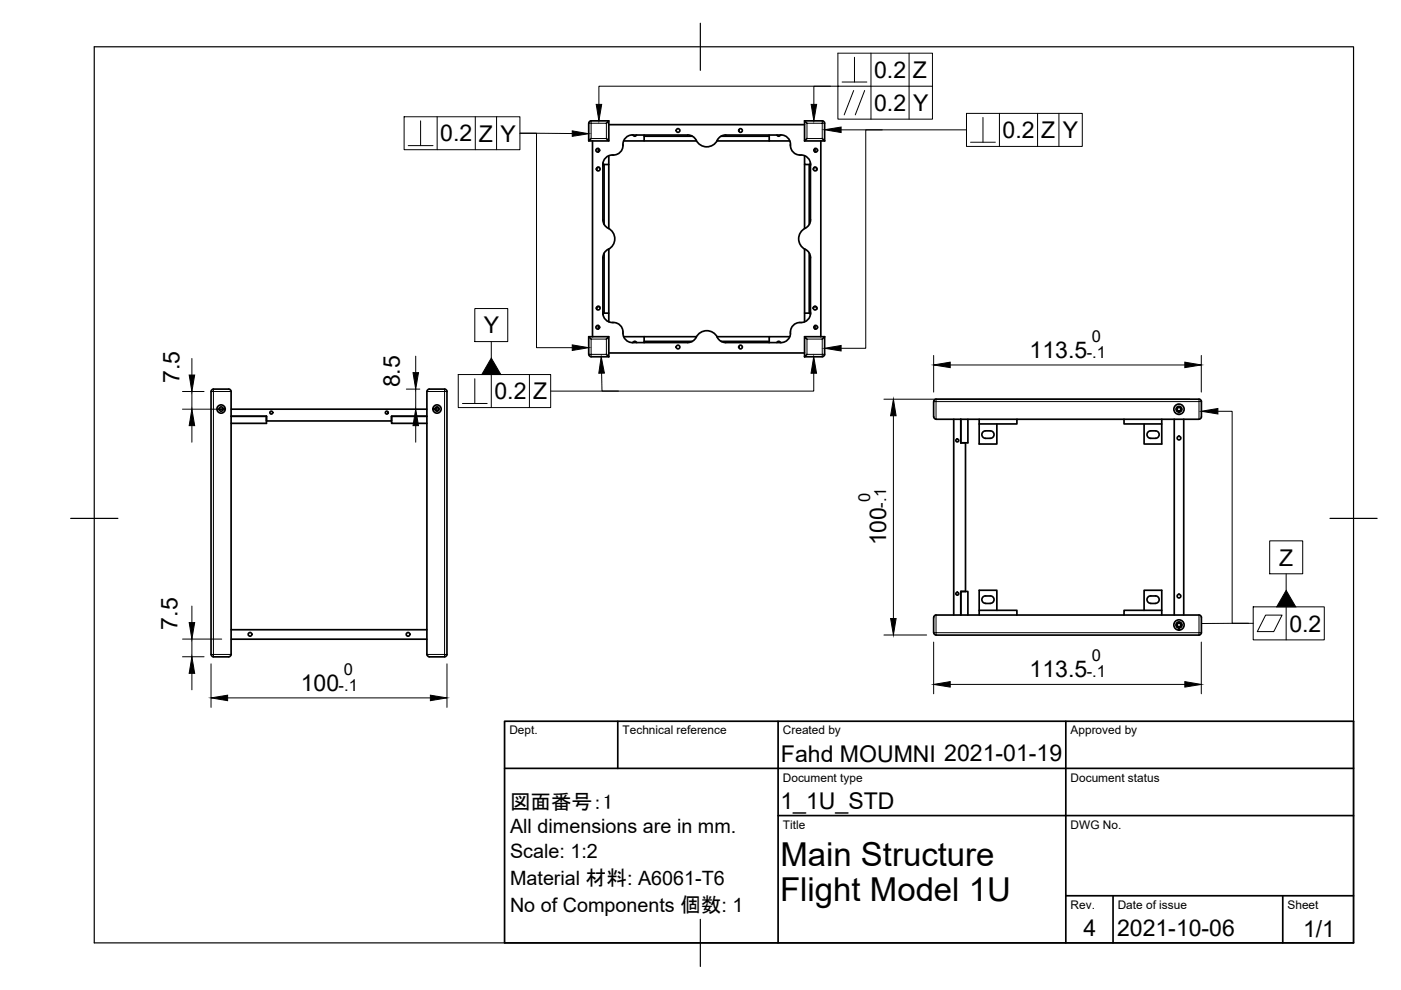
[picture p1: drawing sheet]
<svg xmlns="http://www.w3.org/2000/svg" width="297mm" height="210mm" viewBox="0 0 297 210" stroke-linecap="round" stroke-linejoin="round" font-family="sans-serif">
<!-- layer: Visible -->
<g fill="none" stroke="#000" stroke-width=".36">
<path d="M124.8 29.9h4.3M125.3 25.6h3.8v4.3l-.5-.5M125.3 25.6l-.4 .3-.1 .2v3.8l.5-.5M125.6 29.9v41.5M126.9 31.5v.8M127.1 35.5a.39 .39 0 0 0-.5 .1 .39 .39 0 0 0 0 .6M127.8 34.9v11.7a2.25 2.25 0 0 0 1.6 2 2.51 2.51 0 0 1-.4 4.3M127.8 34.6v.5M128.1 34.9v12.7M129.1 33v1.9h-1.3M129.1 25.6l-.5 .5M129.1 34.9v13.6"/>
<path d="M129.1 26.4h41.5M134.1 28.6h11.7a2.25 2.25 0 0 1 2 1.5 2.57 2.57 0 0 0 4.5-.8 1.89 1.89 0 0 1 1.6-.7h11.7a2 2 0 0 1 2 2.3 2.04 2.04 0 0 0 2 2M134.1 28.6a2.02 2.02 0 0 0-2 2.3 2.05 2.05 0 0 1-2.3 2 1.96 1.96 0 0 0-2 2M134.2 28.6l.4 .3 .4-.3M136.6 28.6v1.3h-4.4M136.6 29.9h11.1M136.6 28.9h10.2M152 29.9h15.4M152.9 28.9h10.2M163.1 28.6v1.3M164.7 28.6l.4 .3 .4-.3M169.6 32.9a1.99 1.99 0 0 1 2.3 2l-.1 11.7a2.19 2.19 0 0 1-1.5 2 2.51 2.51 0 0 0 .4 4.3"/>
<path d="M170.6 33v1.9h1.2M170.6 25.6l.5 .5M170.6 25.6h3.7l.5 .3v4M170.6 29.9h4.2M170.6 25.6v4.3M170.6 34.9v13.6M171.1 29.4l-.5 .5M171.6 34.9v12.7M171.8 34.6v.5M172.6 35.6a.39 .39 0 0 1 .5 0 .39 .39 0 0 1 0 .5M172.8 31.5v.8M174 29.9v41.5"/>
<path d="M174.3 29.4l.5 .5M128.1 53.7v12.7M128.9 52.9a2 2 0 0 0-1.1 1.8v11.7h1.3v1.8M129.1 52.8v13.6M170.6 52.8v13.6M170.7 52.9a2 2 0 0 1 1.2 1.8l-.1 11.7M171.6 53.7v12.7M124.8 75.1v-3.7h4.3v4.2M124.8 71.4l.5 .5M124.8 75.1l.1 .3 .4 .2M125.3 75.6h3.8M126.9 69v.8"/>
<path d="M127.1 65.1a.39 .39 0 0 0-.5 0 .39 .39 0 0 0 0 .5M127.8 66.1v.6M127.8 66.4a2.02 2.02 0 0 0 2.3 2 2.02 2.02 0 0 1 2 2.2 2 2 0 0 0 2 2M128.6 75.1l.5 .5M129.1 71.4l-.5 .5M129.1 74.8h41.5M132.2 71.4h15.5M134.2 72.6l.4-.2 .4 .2M136.6 72.4h10.2M136.6 71.4v1.2M152 71.4h11.1M152.9 72.4h10.2"/>
<path d="M164.7 72.6l.4-.2 .4 .2M167.4 71.4h-4.3v1.2M169.6 68.4a2.05 2.05 0 0 0-2 2.2 1.96 1.96 0 0 1-2 2h-11.7a2.19 2.19 0 0 1-2.1-1.5 2.59 2.59 0 0 0-4.4 .8 2 2 0 0 1-1.6 .7h-11.7M170.6 71.4h4.2M171.1 75.1l-.5 .5M171.1 71.9l-.5-.5v4.2M171.8 66.4h-1.2v1.8M171.8 66.1v.6M171.9 66.4a2.02 2.02 0 0 1-2.3 2M172.5 65.2a.39 .39 0 0 1 .5-.1 .39 .39 0 0 1 .1 .5M172.8 69v.8M174.8 71.4l-.5 .5"/>
<path d="M174.8 75.1v.3l-.5 .2h-3.7M174.8 71.4v3.7M44.7 83v55.8M44.8 83v-.3l.5-.2h3.2l.4 .2 .1 .3v55.8l-.1 .2-.4 .3-3.2-.1-.5-.2v-.2M46.4 86.8h.9M49 88.3h7.5v1.5h-7.5M49 86.8h41.5M56.5 89.3h26.5v-1h7.5h-7.5v1.5h7.5M90.6 82.7l.4-.2h3.3l.4 .2 .1 .3v55.8l-.1 .2-.4 .3-3.3-.1h-.2l-.3-.4zM198 84.9l.5-.3h55.7l.3 .1 .2 .4v3.3v.2l-.5 .3h-55.7l-.3-.1-.2-.4zM202.2 88.9v41.5M203.7 88.9v5h1.5v-5"/>
<path d="M204.7 93.9v31.5h-1v5v-5h1.5v5M207.6 88.9v5.2h3.7v-4.2M208.4 91.6a1.72 1.72 0 0 1 2.3 .2 .79 .79 0 0 1-.7 1.1h-1a.79 .79 0 0 1-.8-.5 .79 .79 0 0 1 .2-.8zM215.6 88.9v1h-8M238.3 88.9v1h8M243.4 91.6a1.72 1.72 0 0 1 2.3 .2 .79 .79 0 0 1-.7 1.1h-1a.79 .79 0 0 1-.8-.5 .79 .79 0 0 1 .2-.8zM246.3 88.9v5.2h-3.7v-4.2M249 88.9v41.5M251 88.9v41.5M49 133.5h41.5M49 135.5h41.5M198 130.6l.5-.2h55.7l.3 .1 .2 .4v3.2v.3l-.5 .3-55.7-.1h-.3l-.2-.5z"/>
<path d="M207.6 129.4h8v1M209 127.9h1M209 126.4h1M209 126.3a.79 .79 0 0 0-.8 .8 .79 .79 0 0 0 .8 .8M210 126.3a.79 .79 0 0 1 .8 .8 .79 .79 0 0 1-.8 .8M211.3 129.4v-4.2h-3.7v5.2M242.6 129.4v-4.2h3.7v5.2M244 127.9h1M244 126.4h1M244 126.3a.79 .79 0 0 0-.8 .8 .79 .79 0 0 0 .8 .8M245 126.3a.79 .79 0 0 1 .8 .8 .79 .79 0 0 1-.8 .8M246.3 129.4h-8v1"/>
<circle cx="126.7" cy="31.9" r=".39"/>
<circle cx="126.8" cy="35.8" r=".39"/>
<circle cx="143.8" cy="27.7" r=".39"/>
<circle cx="157" cy="27.7" r=".39"/>
<circle cx="172.8" cy="35.8" r=".39"/>
<circle cx="172.9" cy="31.9" r=".39"/>
<circle cx="126.7" cy="69.4" r=".39"/>
<circle cx="126.8" cy="65.3" r=".39"/>
<circle cx="143.8" cy="73.6" r=".39"/>
<circle cx="157" cy="73.6" r=".39"/>
<circle cx="172.8" cy="65.3" r=".39"/>
<circle cx="172.9" cy="69.4" r=".39"/>
<circle cx="46.9" cy="86.7" r=".88"/>
<circle cx="46.9" cy="86.7" r=".46"/>
<circle cx="57.5" cy="87.5" r=".31"/>
<circle cx="82" cy="87.5" r=".31"/>
<circle cx="92.7" cy="86.7" r=".31"/>
<circle cx="92.7" cy="86.7" r=".46"/>
<circle cx="92.7" cy="86.7" r=".88"/>
<circle cx="203" cy="93.4" r=".31"/>
<circle cx="250" cy="86.8" r=".39"/>
<circle cx="250" cy="86.8" r=".54"/>
<circle cx="250" cy="92.9" r=".39"/>
<circle cx="250" cy="86.8" r=".6"/>
<circle cx="250" cy="86.8" r="1.09"/>
<circle cx="53" cy="134.5" r=".39"/>
<circle cx="86.5" cy="134.5" r=".39"/>
<circle cx="203" cy="125.9" r=".31"/>
<circle cx="250" cy="132.5" r=".39"/>
<circle cx="250" cy="126.4" r=".39"/>
<circle cx="250" cy="132.5" r=".6"/>
<circle cx="250" cy="132.5" r="1.09"/>
</g>
<!-- layer: Visible Narrow -->
<g fill="none" stroke="#000" stroke-width=".21">
<path d="M125.3 25.6v.5h-.5M125.3 26.1h3.3v3.3h-3.3zM171.1 26.1h3.2v3.3h-3.2zM174.3 25.6v.5h.5M124.8 75.1h.5v.5M125.3 71.9h3.3v3.2h-3.3zM174.8 75.1h-.5v-3.2h-3.2v3.2h3.2v.5M44.7 83h.6v55.8h3.7M45.3 82.5v.5h3.7M90.5 83h3.8v55.8h-3.8M94.3 82.5v.5h.5M198 85.1h.5v3.8"/>
<path d="M198.5 84.6v.5h55.7M254.2 85.1h.5M254.2 84.6v.5M254.2 85.1v3.8M44.7 138.8h.6v.5M94.8 138.8h-.5v.5M198 134.1h.5v.6M198.5 130.4v3.7h55.7M254.2 134.1h.5M254.2 134.1v.6M254.2 130.4v3.7"/>
</g>
<!-- layer: Border -->
<path d="M20 9.9h267v190h-267zM148.5 4.9v10M15 109.9h10M282 109.9h10M148.5 194.9v10" fill="none" stroke="#000" stroke-width=".25"/>
<!-- layer: TitleBlock -->
<path d="M107 152.9h180v47h-180zM131 152.9v10M165 152.9v47M226 152.9v47M107 162.9h180M165 172.9h122M226 189.9h61M236 189.9v10M272 189.9v10" fill="none" stroke="#000" stroke-width=".36"/>
<!-- layer: Annotations -->
<g fill="none" stroke="#000" stroke-width=".21">
<path d="M176.1 18.3h-3.5v3.8M178.5 17.4h5.3M181 19.2l-2 5.2M181.2 12.1v5.3M183.3 19.2l-2 5.2M184.7 11.3v14M192.7 11.3v14M197.7 18.3v-7h-20v14h20v-7h-70.7v3.8M85.7 24.8h24.5v6.9h-24.5zM86.6 30.9h5.2M89.2 25.6v5.3M92.7 24.8v6.9"/>
<path d="M100.8 24.8v6.9M105.3 24.8v6.9M121.3 28.3h-11.1h3.5v45.4h7.6M178.3 27.5h8.7M204.9 27.5h-21.3v46.3h-5.3M204.9 24h24.6v7h-24.6zM205.8 30.2h5.2M208.4 24.9v5.3M211.9 24v7M220 24v7M224.5 24v7M97.2 79.4h19.6v7h-19.6z"/>
<path d="M100.7 65.4h7v7h-7zM104.2 72.4v3.5M104.2 79.4v7M112.2 79.4v7M127.6 79.1v3.8h3.5M172.5 79.1v3.8h-55.7M98 85.5h5.3M100.7 80.3v5.2M258.2 87.2h3v45h4.5M269.2 114.7h7v7h-7zM264.8 132.2h-10.1M265.7 128.7h15.1v7h-15.1z"/>
<path d="M268.3 130.4h3.5l-1.7 3.5h-3.5zM272.7 121.7v3.5M272.7 128.7v7"/>
</g>
<path d="M121.3 27.7l3.5 .7-3.5 .5zM126.4 22.1h1.2l-.6 3.5zM172 22.1h1.1l-.5 3.5zM174.8 27.5l3.5-.6v1.2zM104.2 75.9l2 3.5h-4zM121.3 73.1l3.5 .6-3.5 .6zM127.5 75.6l.6 3.5h-1.1zM172.5 75.6l.6 3.5h-1.1zM174.8 73.8l3.5-.5v1.1zM254.7 87.2l3.5-.6v1.2zM272.7 125.2l2 3.5h-4z" fill="#000" stroke="#000" stroke-width=".21"/>
<!-- layer: Dimensions -->
<g fill="none" stroke="#000" stroke-width=".21">
<path d="M40.7 76v3.5M88.1 75.5v3.5M198 75.4v7.7M201.5 77.4h49.7M254.7 75.4v7.7M38.7 86.8h8.3M38.7 83h4.6M40.7 83v3.8M40.7 90.2v3.6M86.1 82.5h2.9M88.1 82.5v4.3M88.1 90.2v3.6"/>
<path d="M187.4 84.6h64.8M189.4 88.2v42.9M38.7 135.5h8.3M38.7 139.2h4.6M40.7 128.5v3.5M40.7 135.5v3.7M187.4 134.6h9.1M198 136.1v11M254.7 136.1v11M40.7 142.8v3.5M44.7 140.8v9.2M48.3 148h42.9"/>
<path d="M94.8 140.8v9.2M201.5 145.1h49.7"/>
</g>
<g fill="#000" stroke="#000" stroke-width=".21">
<path d="M40.1 79.5h1.2l-.6 3.5zM87.6 79h1.1l-.6 3.5zM198 77.4l3.5-.6v1.1zM251.2 76.8l3.5 .6-3.5 .5zM40.7 86.8l.6 3.4h-1.2zM88.1 86.8l.6 3.4h-1.1zM189.4 84.6l.6 3.6h-1.2zM40.1 132h1.2l-.6 3.5zM188.8 131.1h1.2l-.6 3.5zM40.7 139.2l.6 3.6h-1.2zM44.7 148l3.6-.6v1.2zM91.2 147.4l3.6 .6-3.6 .6z"/>
<path d="M198 145.1l3.5-.6v1.2zM251.2 144.5l3.5 .6-3.5 .6z"/>
</g>
<g font-size="7">
<text x="165.5" y="183.5">Main Structure</text>
<text x="165.4" y="190.9">Flight Model 1U</text>
</g>
<g font-size="4.9">
<text x="185.3" y="16.5">0.2</text>
<text x="193.5" y="16.5">Z</text>
<text x="185.3" y="23.5">0.2</text>
<text x="193.6" y="23.5">Y</text>
<text x="93.3" y="30">0.2</text>
<text x="212.6" y="29.3">0.2</text>
<text x="220.8" y="29.3">Z</text>
<text x="225.4" y="29.3">Y</text>
<text x="101.5" y="30">Z</text>
<text x="106.2" y="30">Y</text>
<text x="102.6" y="70.7">Y</text>
<text x="218.3" y="75.8">113.5</text>
<text x="38.1" y="81.2" transform="rotate(-90 38.1 81.2)">7.5</text>
<text x="84.8" y="82.1" transform="rotate(-90 84.8 82.1)">8.5</text>
<text x="104.8" y="84.6">0.2</text>
<text x="113" y="84.7">Z</text>
<text x="187.9" y="115.6" transform="rotate(-90 187.9 115.6)">100</text>
<text x="271.2" y="119.9">Z</text>
<text x="37.7" y="133.5" transform="rotate(-90 37.7 133.5)">7.5</text>
<text x="273.4" y="133.9">0.2</text>
<text x="218.3" y="143.5">113.5</text>
<text x="63.8" y="146.4">100</text>
<text x="165.6" y="161.5">Fahd MOUMNI 2021-01-19</text>
<text x="165.5" y="171.5">1_1U_STD</text>
<text x="229.7" y="198.6">4</text>
<text x="236.8" y="198.4">2021-10-06</text>
<text x="276.3" y="198.6">1/1</text>
</g>
<text font-size="4.4" x="108.1" y="171.5">図面番号：1</text>
<g font-size="4.2">
<text x="108.1" y="176.7">All dimensions are in mm.</text>
<text x="108.1" y="181.9">Scale: 1:2</text>
<text x="108.1" y="187.6">Material 材料: A6061-T6</text>
<text x="108.1" y="193.3">No of Components 個数: 1</text>
</g>
<g font-size="3.5">
<text x="230.4" y="75.8">-.1</text>
<text x="231.5" y="72.5">0</text>
<text x="184.5" y="106.5" transform="rotate(-90 184.5 106.5)">0</text>
<text x="187.9" y="107.6" transform="rotate(-90 187.9 107.6)">-.1</text>
<text x="72.9" y="143.1">0</text>
<text x="230.4" y="143.5">-.1</text>
<text x="231.5" y="140.2">0</text>
<text x="71.8" y="146.4">-.1</text>
</g>
<g font-size="2.5">
<text x="108" y="155.7">Dept.</text>
<text x="132" y="155.7">Technical reference</text>
<text x="166" y="155.7">Created by</text>
<text x="227" y="155.7">Approved by</text>
<text x="166" y="165.7">Document type</text>
<text x="227" y="165.7">Document status</text>
<text x="166" y="175.7">Title</text>
<text x="227" y="175.7">DWG No.</text>
<text x="227" y="192.7">Rev.</text>
<text x="237" y="192.7">Date of issue</text>
<text x="273" y="192.7">Sheet</text>
</g>
</svg>
